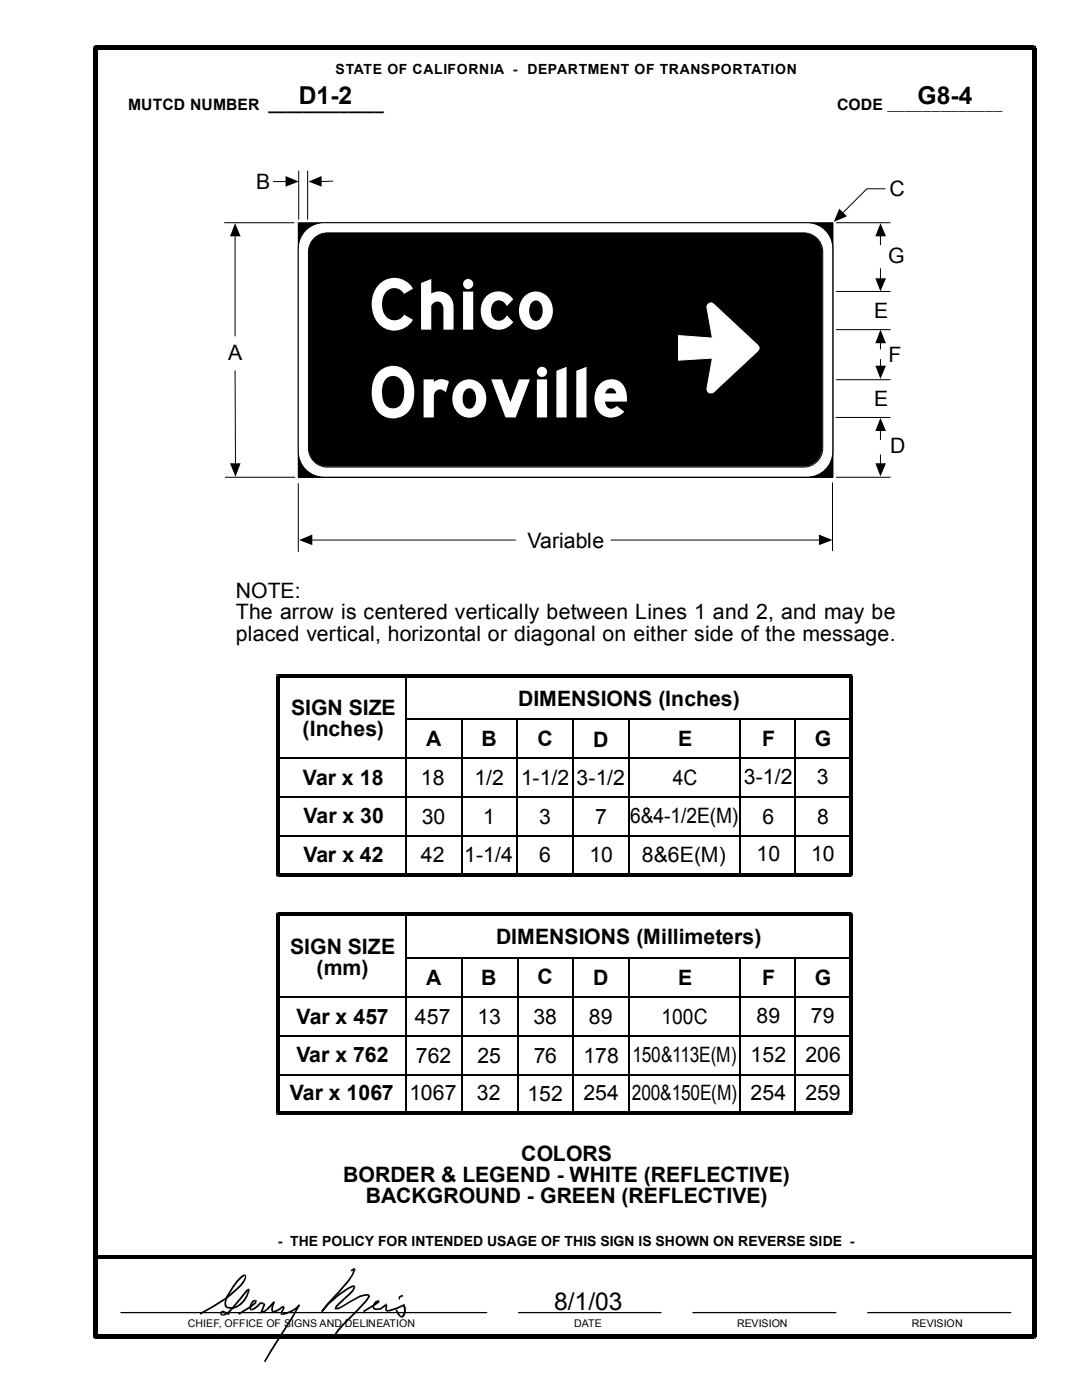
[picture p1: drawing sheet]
<svg xmlns="http://www.w3.org/2000/svg" width="216mm" height="279mm" viewBox="0 0 216 279" stroke-linecap="round" stroke-linejoin="round" font-family="sans-serif">
<g fill="none" stroke="#000" stroke-width=".2">
<path d="M54.5 36.2h2.6M59.6 34.1v9.7M61.4 34.1v9.7M66.4 36.2h-2.4M176.6 37.7h-3.6l-4.9 4.9M44.8 44.4h13.9M46.9 47v20.1M59.5 44.5h106.7v50.8h-106.7zM166.9 44.5h10.7M166.9 58.2h10.7M175.7 47v1.9M175.7 53.6v2.1"/>
<path d="M46.9 74l.1 18.6M166.9 65.8h10.7M166.9 75.8h10.7M175.7 68.3v1.4M175.7 71.7v1.5M45 95.2h13.8M59.5 96.5v13.6M166.1 96.4v13.5M166.8 83.3h10.8M166.9 95.2h10.7M175.7 85.9v1.8M175.7 90.8v1.8"/>
<path d="M62.1 107.8h40.8M121.9 107.8h41.7"/>
</g>
<g fill="#000">
<path d="M57 35.1l2.6 1.1-2.6 1.1z" fill-rule="evenodd"/>
<path d="M61.6 36.2l2.6-1.1v2.2z" fill-rule="evenodd"/>
<path d="M46.9 44.5l1.1 2.7h-2.1z" fill-rule="evenodd"/>
<path d="M167.5 41.7l1.5 1.5-2.6 1.1z" fill-rule="evenodd"/>
<path d="M174.7 55.5h2.1l-1.1 2.7z" fill-rule="evenodd"/>
<path d="M175.7 44.5l1.1 2.7h-2.1z" fill-rule="evenodd"/>
<path d="M174.7 73h2.1l-1.1 2.6z" fill-rule="evenodd"/>
<path d="M175.7 65.8l1.1 2.7h-2.1z" fill-rule="evenodd"/>
<path d="M45.9 92.5h2.1l-1 2.7z" fill-rule="evenodd"/>
<path d="M174.7 92.5h2.1l-1.1 2.6z" fill-rule="evenodd"/>
<path d="M175.7 83.4l1.1 2.6h-2.1z" fill-rule="evenodd"/>
<path d="M59.7 107.8l2.6-1.1v2.1z" fill-rule="evenodd"/>
<path d="M163.4 106.7l2.7 1.1-2.7 1z" fill-rule="evenodd"/>
</g>
<path d="M59.5 44.5h106.7v50.8h-106.7z" fill="#000"/>
<path d="M60.7 46.3a5.1 5.1 0 0 1 3.9-1.8h96.4a5.1 5.1 0 0 1 5.1 5v40.6a5.1 5.1 0 0 1-5.1 5.1h-96.4a5.1 5.1 0 0 1-5.1-5.1v-40.6a5.1 5.1 0 0 1 1.2-3.2z" fill="#fff"/>
<path d="M61.3 45.6a5.1 5.1 0 0 1 3.3-1.1h96.5a5.1 5.1 0 0 1 5.1 5v40.7a5.1 5.1 0 0 1-5.1 5.1h-96.5a5.1 5.1 0 0 1-5.1-5.1v-40.7a5.1 5.1 0 0 1 1.8-3.9zM62.7 47.6a3.8 3.8 0 0 1 2.7-1.1h95a3.8 3.8 0 0 1 3.8 3.8v39.1a3.8 3.8 0 0 1-3.8 3.8h-95a3.8 3.8 0 0 1-3.8-3.8v-39.1a3.8 3.8 0 0 1 1.1-2.7z" fill="none" stroke="#000" stroke-width=".2"/>
<path d="M62.7 47.6a3.8 3.8 0 0 1 2.7-1.1h94.9a3.8 3.8 0 0 1 3.8 3.8v39a3.8 3.8 0 0 1-3.8 3.8h-94.9a3.8 3.8 0 0 1-3.8-3.8v-39a3.8 3.8 0 0 1 1.1-2.7z" fill="#000"/>
<path d="M141.3 60.7a.72 .72 0 0 1 1.1 0l8.8 8.2a.72 .72 0 0 1 0 1.1l-8.8 8.2-.2 .2h-.6l-.3-.2-.2-.6 1.1-6.1-6.8 .4v-4.9l6.8 .5-1.1-6.2z" fill-rule="evenodd" fill="#fff"/>
<path d="M141.3 60.7a.72 .72 0 0 1 1.1 0l8.8 8.2a.72 .72 0 0 1 0 1.1l-8.8 8.2-.2 .2h-.6l-.3-.2-.2-.6 1.1-6.1-6.8 .4v-4.9l6.8 .5-1.1-6.2z" fill="none" stroke="#fff" stroke-width=".2"/>
<g fill="#000">
<path d="M18.6 9.1h.4v.9l.5-.4h-.9zM19 9.1h187.3v.9h-187.3zM206.3 9.1h.5v.5h-.9l.4 .4zM55.1 134.5h.4v.7l.3-.3h-.7zM55.5 134.5h114.3v.7h-114.3zM169.8 134.5h.3v.4h-.7l.4 .3zM55.1 134.9h.7v39.7h-.7zM55.5 174.2h114.3v.7h-114.3zM55.1 174.6h.7l-.3-.4v.7h-.4zM169.4 134.9h.7v39.7h-.7zM169.8 174.2l-.4 .4h.7v.3h-.3zM55.1 182.1h.4v.7l.3-.3h-.7z"/>
<path d="M55.5 182.1h114.3v.7h-114.3zM169.8 182.1h.3v.4h-.7l.4 .3zM55.1 182.5h.7v39.7h-.7zM55.5 221.8h114.3v.7h-114.3zM55.1 222.2h.7l-.3-.4v.7h-.4zM169.4 182.5h.7v39.7h-.7zM169.8 221.8l-.4 .4h.7v.3h-.3zM19 250.5h187.3v.7h-187.3zM48.9 254.5h.2a3.4 3.4 0 0 1-1.5 2.7l-2.6 2.2-.3-.2a13 13 0 0 0 4.2-4.3zM44.7 259.2l.3 .2zM47.7 259.2l.2 .3-1.6 2-.7 .7-.8 .4-.2-.3 .7-.3 .8-.8zM47.7 259.2l.2 .3z"/>
<path d="M48 254.8l.6-.5 .4 .1v.3l-.1-.1a10.1 10.1 0 0 0-3.8 5.2l.1 .8-.3 .1-.1-.9a12.9 12.9 0 0 1 3.2-5zM48.9 254.5h.2l-.1-.1v.3zM49.2 257.4l.5-.3 .2 .5h-.4l.2-.2-.3 .2-1.5 1.9-.2-.3zM49.5 257.5l.4 .1h-.1zM50.2 259.8l.3-.3 .4-.1 .2 .3a1.23 1.23 0 0 0-.9 1.5l-.1 .3h-.2l-.1-.4 .1-.7zM50.9 259.4l.2 .3h-.3l.3-.3zM51.8 259.9l.2-.1-.1 .4h.2zM52 259.8l.7 .2-.1 .4-.7-.2zM54.5 259.8h.4h-.4l.3 .2zM54.5 259.8h.4l-.5 1.6 .3 .3-.3 .3-.3-.6zM69.9 253.5l.7-.4 .4 .1-.1 .4h-.4l.1-.4 .1 .2-.5 .3zM70.7 256.5h.2v.2h-.4l.2 .2z"/>
<path d="M70.5 253.5l.4 .1-1.1 2-5.5 6.3-.2-.3 5.4-6.2 .7-1.1zM70.5 253.5l.4 .1zM70.5 256.7h.4v.3a14 14 0 0 1-3.3 3.5l-.5 .7h-.3l.1-.4 .4-.5a15.4 15.4 0 0 0 3.2-3.3zM73.5 258.2l.3 .5-.5 .9-2 2.2a18.9 18.9 0 0 0-4.4 4.9l-.3-.2 .7-1.1 5.8-6.1 .4-.6zM73.5 258.2l-.1 .4zM75.3 259.5h.1l.1 .3zM74.7 259.9l.6-.4 .2 .3a1.08 1.08 0 0 0-.7 1.2l.5 .1v.4a.73 .73 0 0 1-.8-.2 .73 .73 0 0 1-.2-.8zM79.6 258.7l.2 .2v.5l-.3-.2zM79.6 258.7l.7-.3 .1 .3-.6 .3zM79.6 258.7l.2 .3zM18.6 9.6h.9v257.1h-.9zM19 266.3h187.3v.8h-187.3z"/>
<path d="M18.6 266.7h.9l-.5-.4v.8h-.4zM39.9 262l4.8-2.8 .3 .2-5 3zM44.5 261.5l1.3 .6-.1 .4-1.3-.6zM44.5 261.5l-.1 .4zM44.1 261.7l.4-.2v.4l-.3 .1 .2 .3h.3v.3l-.7-.1-.1-.5zM44.6 262.3l.2 .3zM44.9 260.7l.2-.2 .1 .1zM45.1 260.5a2 2 0 0 0 2.7-.3l.7-.7 .6-.9 .4-1.1 .3 .1a4.1 4.1 0 0 1-3.9 3.6l-.6-.1-.4-.3zM47.5 262.1l2.2-1.3 .3 .2-2.2 1.4zM49.7 260.8l1.2-1 .1-.1h-.2l.3-.3 .1 .1-.1 .6-.5 .4-.6 .5zM49.7 260.8l.3 .2zM50.2 261.2l.1 .3h-.2z"/>
<path d="M50.2 261.2l1.2-.8 .2 .3-1.3 .8zM51.8 259.9l.3 .3-.5 .5-.2-.3zM51.4 260.4l.2 .3zM52 261.8l.3 .1-.1-.2v.3l-.4 .1zM52.2 261.7l.5-.2 .8-.6 .1 .4-.8 .6-.6 .1zM52.7 260v.1l-.2 .3zM52.7 260.1l.2 .3-.6 1.5-.3-.1 .5-1.4zM54.5 259.8l.3 .2-1.2 1.3-.3-.3zM53.3 261l.2-.1 .1 .4zM54.6 261.6l.1 .4h-.2zM54.6 261.6l2-1v.3l-.3 .1-.9 .7-.7 .3zM56.4 262.1l-.1 .4z"/>
<path d="M56.4 262.1a5.6 5.6 0 0 0 3.2-1.7l.3 .2a6.1 6.1 0 0 1-3.5 1.9zM56.6 260.6l.1 .2-.3 .1h.2zM56.4 260.9l.3-.1 .1 .2-.5 1v.5l-.3-.1v-.4l.5-1zM59.6 260.4l.3 .2zM59.6 260.4l.3 .1-1.3 2.3-5.7 9.1-.2-.2 1.2-2.2zM65.3 260.2l2-1.8 2-1.4 1-.5h.4v.4h-.3a18 18 0 0 0-6.1 5l-.2-.3zM64.1 261.6l.2 .3zM67 261v.4h-.2v-.2h.3zM67 261l1.1-.3 3.6-2.1 1.8-.4v.4l-1.7 .3-4.2 2.4-.6 .1zM72.4 261.6l3-1.9 .3 .1h-.3v-.3h.3v.4l-.7 .5-2.4 1.5zM75.3 261.1l.6-.1 1-.7 .2 .2-1.2 .9-.6 .1zM75.3 261.1v.4z"/>
<path d="M77 260.1l.1 .2-.2 .2h.2l-.2-.2zM77.1 260.3l.2 .2-.2 .9 .4 .1-.1 .3-.5-.2v-1.1zM77.5 261.5l.1 .3h-.2zM77.5 261.5l3.1-1.2 .1 .3-1.5 .7-1.6 .5zM78.9 261.5l.3-.2 .7 1.3 .4 .1-.1 .3-.4-.2-.5-.5zM80.6 260.3l.1-.1 .1 .2-.4 .1 .3 .1zM80.4 260.5l.4-.1a2.24 2.24 0 0 1-.5 2.6l-.2-.3a1.81 1.81 0 0 0 .3-2.2zM205.9 9.6h.9v257.1h-.9zM206.3 266.3l-.4 .4h.9v.4h-.5z"/>
</g>
<g fill="none" stroke="#000" stroke-width=".34">
<path d="M81 134.8v39.7M55.4 151.3h114.4M55.5 159.1h114.3M81 143.5h88.8M92.1 143.5v31.1M103.2 143.5v31.1M114.4 143.4v31.2M125.5 143.5v31.2M147.7 143.5v31.1M158.7 143.5v31.1M55.5 166.8h114.3M55.4 198.9h114.4"/>
<path d="M81 191.1h88.8M81 182.5v39.6M92.1 191.1v31.2M103.3 191.1v31.2M114.4 191.1v31.2M125.5 191.1v31.2M147.7 191.2v31.1M158.7 191.1v31.2M55.4 206.7h114.4M55.4 214.5h114.4"/>
</g>
<path d="M24.1 262h73M103.5 262h28.4M138.3 262h28.5M173.1 262h28.6" fill="none" stroke="#000" stroke-width=".25"/>
<g font-size="15.2" fill="#fff">
<text x="73.3" y="65.8">Chico</text>
<text x="73.3" y="83.3">Oroville</text>
</g>
<g font-size="4.9">
<text x="59.6" y="20.7">D1-2</text>
<text x="183" y="20.7">G8-4</text>
<text x="110.6" y="261.5">8/1/03</text>
</g>
<g font-size="4.2">
<text x="51.1" y="37.8">B</text>
<text x="177.5" y="39.2">C</text>
<text x="177.2" y="52.6">G</text>
<text x="174.4" y="63.5">E</text>
<text x="45.6" y="71.9">A</text>
<text x="177.3" y="72.2">F</text>
<text x="174.4" y="80.9">E</text>
<text x="177.6" y="90.4">D</text>
<text x="105.2" y="109.4">Variable</text>
<text x="47.1" y="119.4">NOTE:</text>
<text x="47.1" y="123.6">The arrow is centered vertically between Lines 1 and 2, and may be</text>
<text x="47.1" y="127.8">placed vertical, horizontal or diagonal on either side of the message.</text>
<text x="58.1" y="142.7">SIGN SIZE</text>
<text x="103.4" y="140.8">DIMENSIONS (Inches)</text>
<text x="60.4" y="146.9">(Inches)</text>
<text x="85" y="148.9">A</text>
<text x="96.1" y="148.9">B</text>
<text x="107.3" y="148.8">C</text>
<text x="118.4" y="149">D</text>
<text x="135.3" y="148.9">E</text>
<text x="152.1" y="148.9">F</text>
<text x="162.6" y="148.8">G</text>
<text x="60.5" y="156.6">Var x 18</text>
<text x="84" y="156.6">18</text>
<text x="94.7" y="156.7">1/2</text>
<text x="104" y="156.7">1-1/2</text>
<text x="115.1" y="156.7">3-1/2</text>
<text x="134.3" y="156.6">4C</text>
<text x="148.4" y="156.5">3-1/2</text>
<text x="163" y="156.5">3</text>
<text x="60.5" y="164.3">Var x 30</text>
<text x="84.2" y="164.5">30</text>
<text x="96.4" y="164.4">1</text>
<text x="107.6" y="164.4">3</text>
<text x="118.8" y="164.4">7</text>
<text x="125.7" y="164.3">6&amp;4-1/2E(M)</text>
<text x="152.1" y="164.4">6</text>
<text x="163.1" y="164.4">8</text>
<text x="60.5" y="172">Var x 42</text>
<text x="84" y="172">42</text>
<text x="92.6" y="172">1-1/4</text>
<text x="107.6" y="172">6</text>
<text x="117.6" y="172">10</text>
<text x="128.1" y="172">8&amp;6E(M)</text>
<text x="151" y="171.9">10</text>
<text x="161.9" y="171.9">10</text>
<text x="57.9" y="190.3">SIGN SIZE</text>
<text x="99" y="188.4">DIMENSIONS (Millimeters)</text>
<text x="63.2" y="194.6">(mm)</text>
<text x="85" y="196.6">A</text>
<text x="96" y="196.6">B</text>
<text x="107.3" y="196.4">C</text>
<text x="118.4" y="196.6">D</text>
<text x="135.3" y="196.5">E</text>
<text x="152.1" y="196.5">F</text>
<text x="162.6" y="196.5">G</text>
<text x="59.2" y="204.3">Var x 457</text>
<text x="82.8" y="204.3">457</text>
<text x="95.2" y="204.4">13</text>
<text x="106.4" y="204.3">38</text>
<text x="117.5" y="204.4">89</text>
<text x="132" y="204.3">100C</text>
<text x="151" y="204.1">89</text>
<text x="161.8" y="204.1">79</text>
<text x="59.2" y="212">Var x 762</text>
<text x="83" y="212.1">762</text>
<text x="95.2" y="212.1">25</text>
<text x="106.5" y="212.1">76</text>
<text x="116.4" y="212.1">178</text>
<text x="126.2" y="212">150&amp;113E(M)</text>
<text x="149.8" y="212">152</text>
<text x="160.7" y="212">206</text>
<text x="57.8" y="219.6">Var x 1067</text>
<text x="81.7" y="219.6">1067</text>
<text x="95.2" y="219.6">32</text>
<text x="105.2" y="219.7">152</text>
<text x="116.4" y="219.5">254</text>
<text x="126.1" y="219.6">200&amp;150E(M)</text>
<text x="149.8" y="219.5">254</text>
<text x="160.7" y="219.5">259</text>
<text x="104" y="231.6">COLORS</text>
<text x="68.5" y="235.9">BORDER &amp; LEGEND - WHITE (REFLECTIVE)</text>
<text x="73" y="240.1">BACKGROUND - GREEN (REFLECTIVE)</text>
</g>
<g font-size="3.1">
<text x="25.6" y="21.9">MUTCD NUMBER _____________</text>
<text x="167" y="21.9">CODE _____________</text>
</g>
<g font-size="2.8">
<text x="67" y="14.7">STATE OF CALIFORNIA - DEPARTMENT OF TRANSPORTATION</text>
<text x="55.5" y="248.6">- THE POLICY FOR INTENDED USAGE OF THIS SIGN IS SHOWN ON REVERSE SIDE -</text>
</g>
<g font-size="2.1">
<text x="37.5" y="264.8">CHIEF, OFFICE OF SIGNS AND DELINEATION</text>
<text x="114.6" y="264.8">DATE</text>
<text x="147.1" y="264.8">REVISION</text>
<text x="181.9" y="264.8">REVISION</text>
</g>
</svg>
